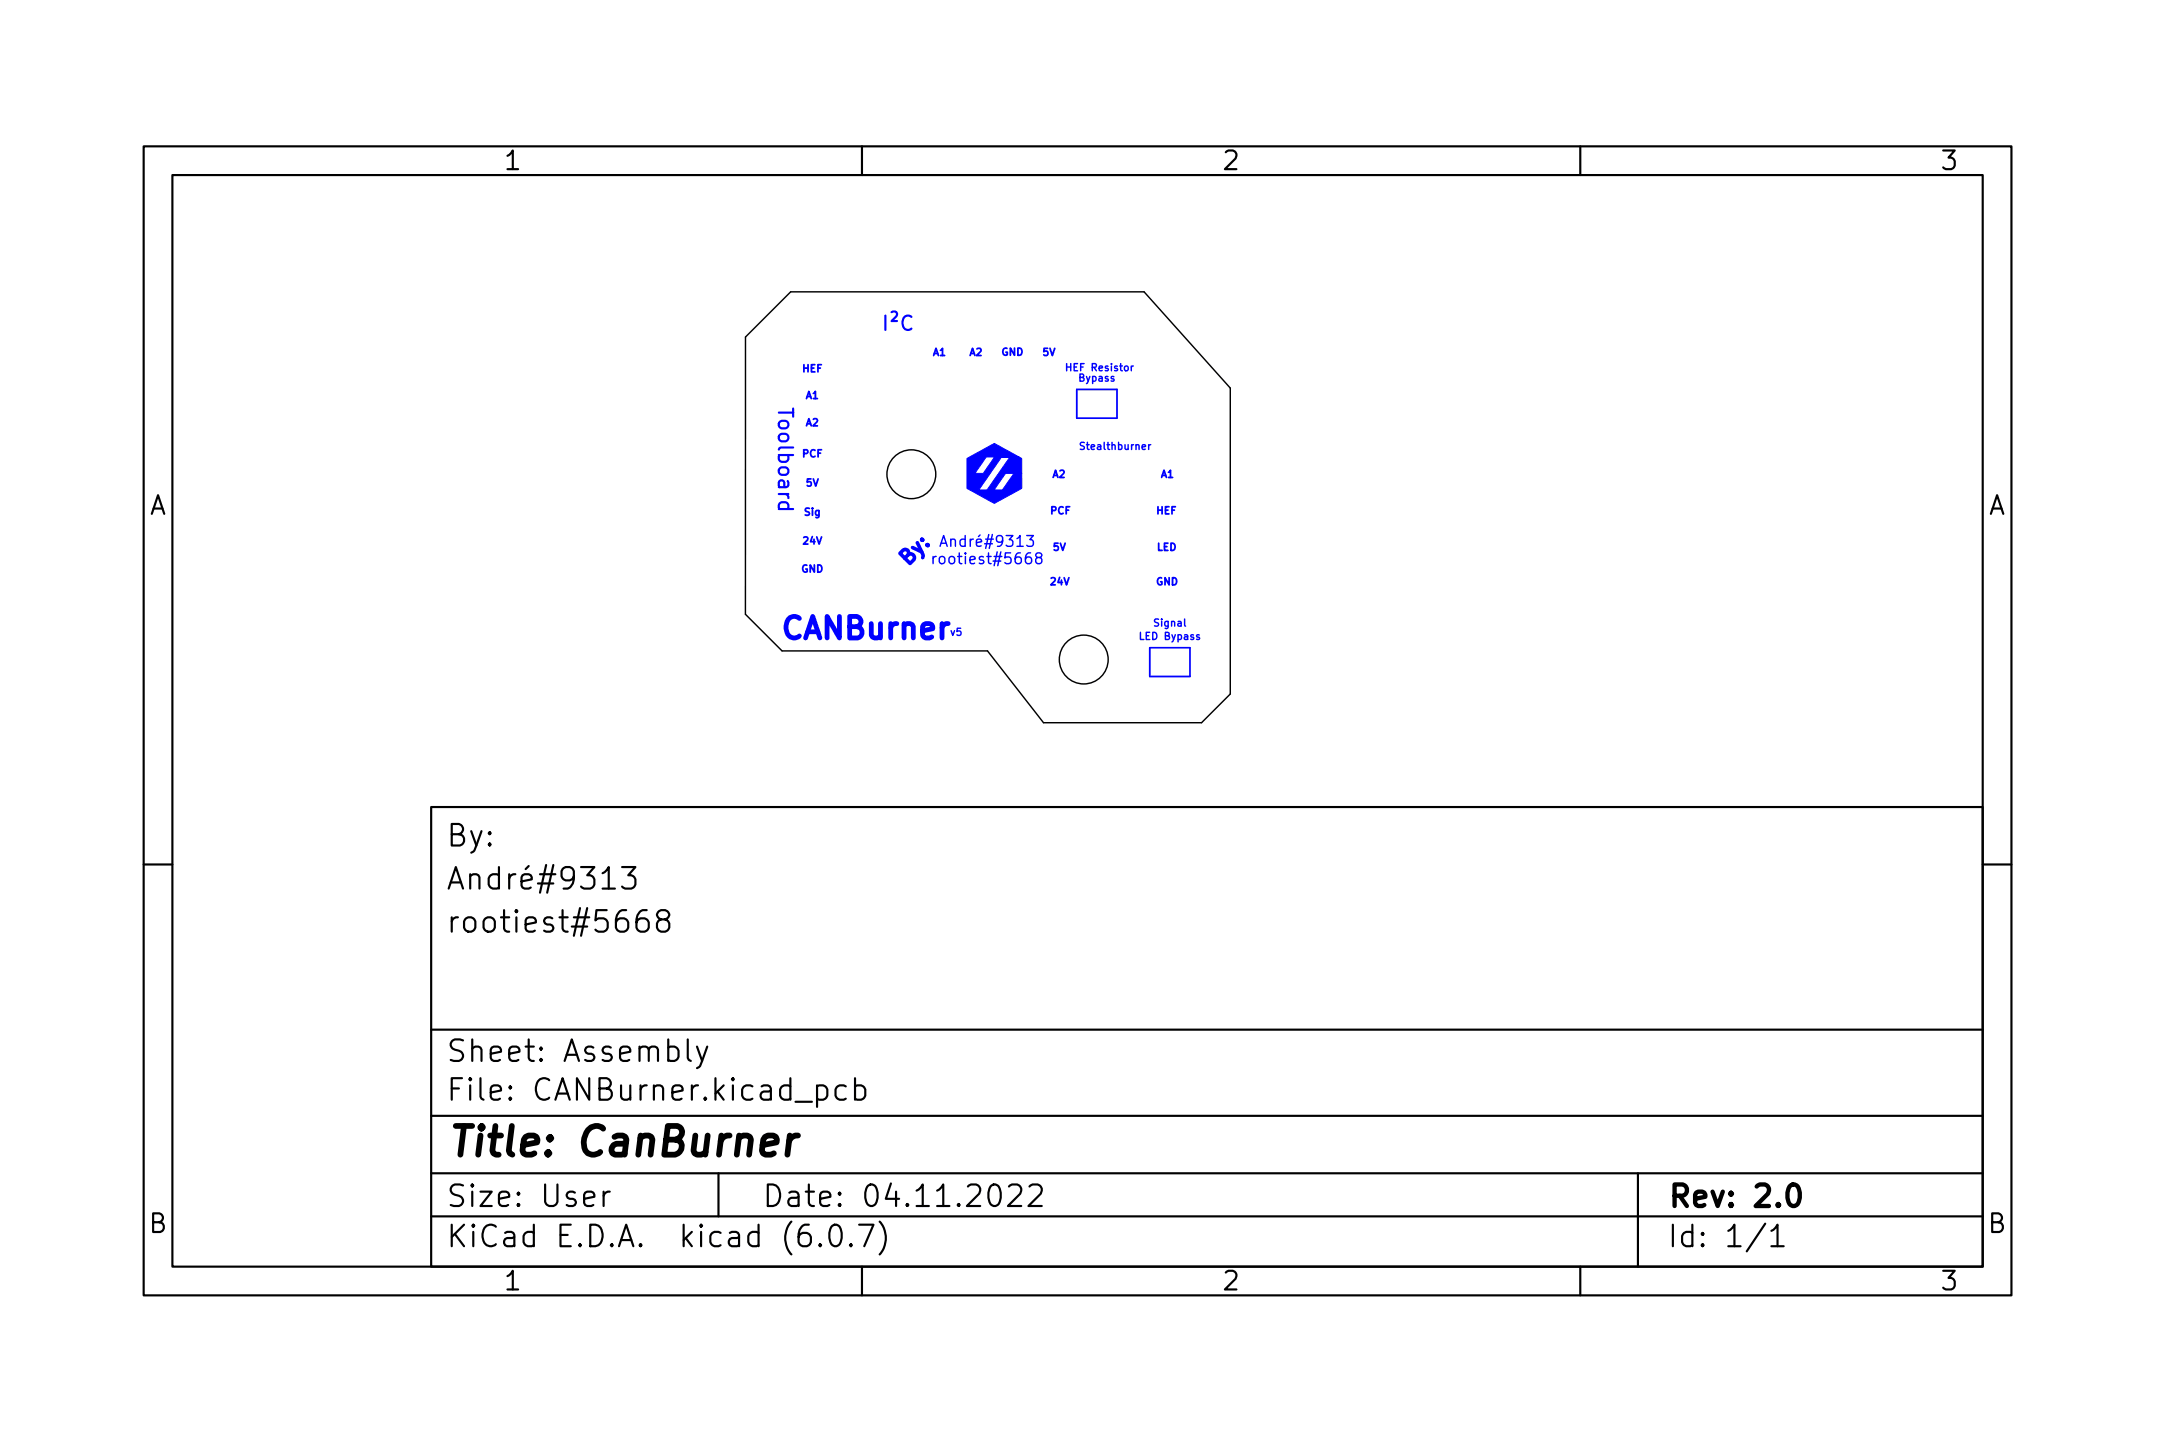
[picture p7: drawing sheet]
<svg xmlns="http://www.w3.org/2000/svg" width="150mm" height="100mm" viewBox="0 0 150 100" stroke-linecap="round" stroke-linejoin="round" font-family="sans-serif">
<path d="M72.2 38.8l-.1-.1v-.1l.4-.1v.2l-.4 .3v.1l.1 .1h.2l.1-.1v-.2l-.1-.1" fill="none" stroke="#00f" stroke-width=".1"/>
<path d="M67.3 31.9l1.7-.9a.29 .29 0 0 1 .5 0l1.4 .8h-2.2l-.8 1.2h.5l.8-1.2h1.1h-.6l-1.6 2.3h.6l1.6-2.3h.6l.2 .1v1.1h-1.1l-.8 1.1h.6l.8-1.1h.5v1l-1.9 1-1.9-1z" fill="#00f" stroke="#00f" stroke-width=".07"/>
<path d="M75 27.1h2.8v2h-2.8zM80 45.1h2.8v2h-2.8z" fill="none" stroke="#00f" stroke-width=".12"/>
<g fill="none" stroke="#000" stroke-width=".15">
<path d="M10 10.2h130v80h-130zM12 12.2h126v76h-126zM60 10.2v2M110 10.2v2M30 56.2h108v32h-108zM10 60.2h2M30 77.7h108M30 71.7h108M43.3 60.4h.9l-.5 .5a.41 .41 0 0 1 .5 .3v.4l-.1 .2-.6 .1-.2-.2M45 63.4a.59 .59 0 0 0-.7 .6v.6l.1 .2 .5 .1 .2-.2 .1-.5-.2-.2-.4-.1-.3 .3M46 64l-.3-.3 .1-.2 .2-.1h.4a.31 .31 0 0 1 .2 .4 .31 .31 0 0 1-.3 .2l-.4 .1-.2 .2v.3l.3 .3 .4-.1 .2-.2-.1-.4-.2-.2M47.9 72.4v1.3l.2 .2"/>
<path d="M48.5 72.9l.4 1M49.2 72.9l-.5 1.3-.2 .2M56.9 75.6h.4l.3 .3v.4l-.2 .2-.1 .1-.4-.1M56.9 75.6v1.5M58.9 75.6h-.5l-.2 .3v.4l.1 .2 .1 .1 .5-.1M59.5 75.6h.4l.3 .3v.4l-.1 .2-.2 .1-.4-.1M59.5 75.1v1.5M138 60.2h2M30 84.7h108M30 81.7h108M42 83v1M42.4 83a.38 .38 0 0 0-.4 .3"/>
<path d="M50 81.7v3M57.1 86.6l.1 .1-.1 .1-.1-.1 .1-.1v.2M57.9 85.3a.36 .36 0 0 1 .6 .3 .88 .88 0 0 1-.3 1.2 .38 .38 0 0 1-.4-.3 1.17 1.17 0 0 1 .1-1.2zM59.2 86.6l.1 .1-.1 .1v-.1v-.1v.2M59.8 85.3h1l-.6 1.5M60 88.2v2M61.2 85.1a1.72 1.72 0 0 1 0 2.2M70.2 82.6l.2-.1h.4a.41 .41 0 0 1 .2 .6l-.8 .9h.9M71.7 82.6l.2-.1h.3a.41 .41 0 0 1 .2 .6l-.8 .9h.9M110 88.2v2M114 81.7v6.5M122.9 85.2l-1.3 1.9"/>
<path d="M123.3 85.7l.4-.4v1.5M123.3 86.8h.9"/>
</g>
<path d="M124.6 82.5a.36 .36 0 0 1 .6 .3 .88 .88 0 0 1-.3 1.2 .38 .38 0 0 1-.4-.3 1.17 1.17 0 0 1 .1-1.2z" fill="none" stroke="#000" stroke-width=".3"/>
<path d="M55 79.1l-.2 1.3M55.5 79.1a.59 .59 0 0 0-.6 .3" fill="none" stroke="#000" stroke-width=".4"/>
<g fill="none" stroke="#000" stroke-width=".1">
<path d="M51.9 23.5l3.1-3.2h24.6l6 6.7v21.3l-2 2h-11l-3.9-5h-14.3l-2.5-2.5z"/>
<circle cx="63.4" cy="33" r="1.7"/>
<circle cx="75.4" cy="45.9" r="1.7"/>
</g>
<text font-size="2.8" x="31" y="80.5">Title: CanBurner</text>
<text font-size="2.1" fill="#00f" x="54.6" y="44.5">CANBurner</text>
<g font-size="2.1">
<text x="31" y="58.9">By:</text>
<text x="31" y="64.9">rootiest#5668</text>
<text x="31" y="61.9">André#9313</text>
<text x="31" y="76.6">File: CANBurner.kicad_pcb</text>
<text x="31" y="73.9">Sheet: Assembly</text>
<text x="31" y="86.8">KiCad E.D.A. kicad (6.0.7)</text>
<text x="31" y="84">Size: User</text>
<text x="53" y="84">Date: 04.11.2022</text>
<text x="116" y="84">Rev: 2.0</text>
<text x="116" y="86.8">Id: 1/1</text>
</g>
<g font-size="1.8">
<text x="35" y="11.8">1</text>
<text x="85" y="11.8">2</text>
<text x="135" y="11.8">3</text>
<text x="10.3" y="35.8">A</text>
<text x="138.4" y="35.8">A</text>
<text x="10.3" y="85.8">B</text>
<text x="35" y="89.8">1</text>
<text x="85" y="89.8">2</text>
<text x="135" y="89.8">3</text>
<text x="138.4" y="85.8">B</text>
</g>
<g font-size="1.4" fill="#00f">
<text x="61.6" y="23">I²C</text>
<text x="54.2" y="28.6" transform="rotate(90 54.2 28.6)">Toolboard</text>
<text x="63.2" y="39.4" transform="rotate(-45 63.2 39.4)">By:</text>
</g>
<g font-size="1" fill="#00f">
<text x="65.4" y="39.3">rootiest#5668</text>
<text x="65.8" y="38.1">André#9313</text>
</g>
<g font-size=".7" fill="#00f">
<text x="55.8" y="25.9">HEF</text>
<text x="56.1" y="27.8">A1</text>
<text x="56.1" y="29.7">A2</text>
<text x="64.9" y="24.8">A1</text>
<text x="67.5" y="24.8">A2</text>
<text x="69.7" y="24.8">GND</text>
<text x="72.6" y="24.8">5V</text>
<text x="74.3" y="25.8">HEF Resistor</text>
<text x="75.1" y="26.6">Bypass</text>
<text x="55.8" y="31.8">PCF</text>
<text x="56" y="35.9">Sig</text>
<text x="56.1" y="33.9">5V</text>
<text x="73.1" y="35.8">PCF</text>
<text x="73.3" y="33.3">A2</text>
<text x="75.4" y="31.3">Stealthburner</text>
<text x="80.5" y="35.8">HEF</text>
<text x="80.8" y="33.3">A1</text>
<text x="55.8" y="39.9">GND</text>
<text x="55.9" y="37.9">24V</text>
<text x="73.1" y="40.7">24V</text>
<text x="73.3" y="38.3">5V</text>
<text x="80.5" y="40.7">GND</text>
<text x="80.5" y="38.3">LED</text>
<text x="66.2" y="44.3">v5</text>
<text x="79.4" y="44.5">LED Bypass</text>
<text x="80.4" y="43.6">Signal</text>
</g>
</svg>
